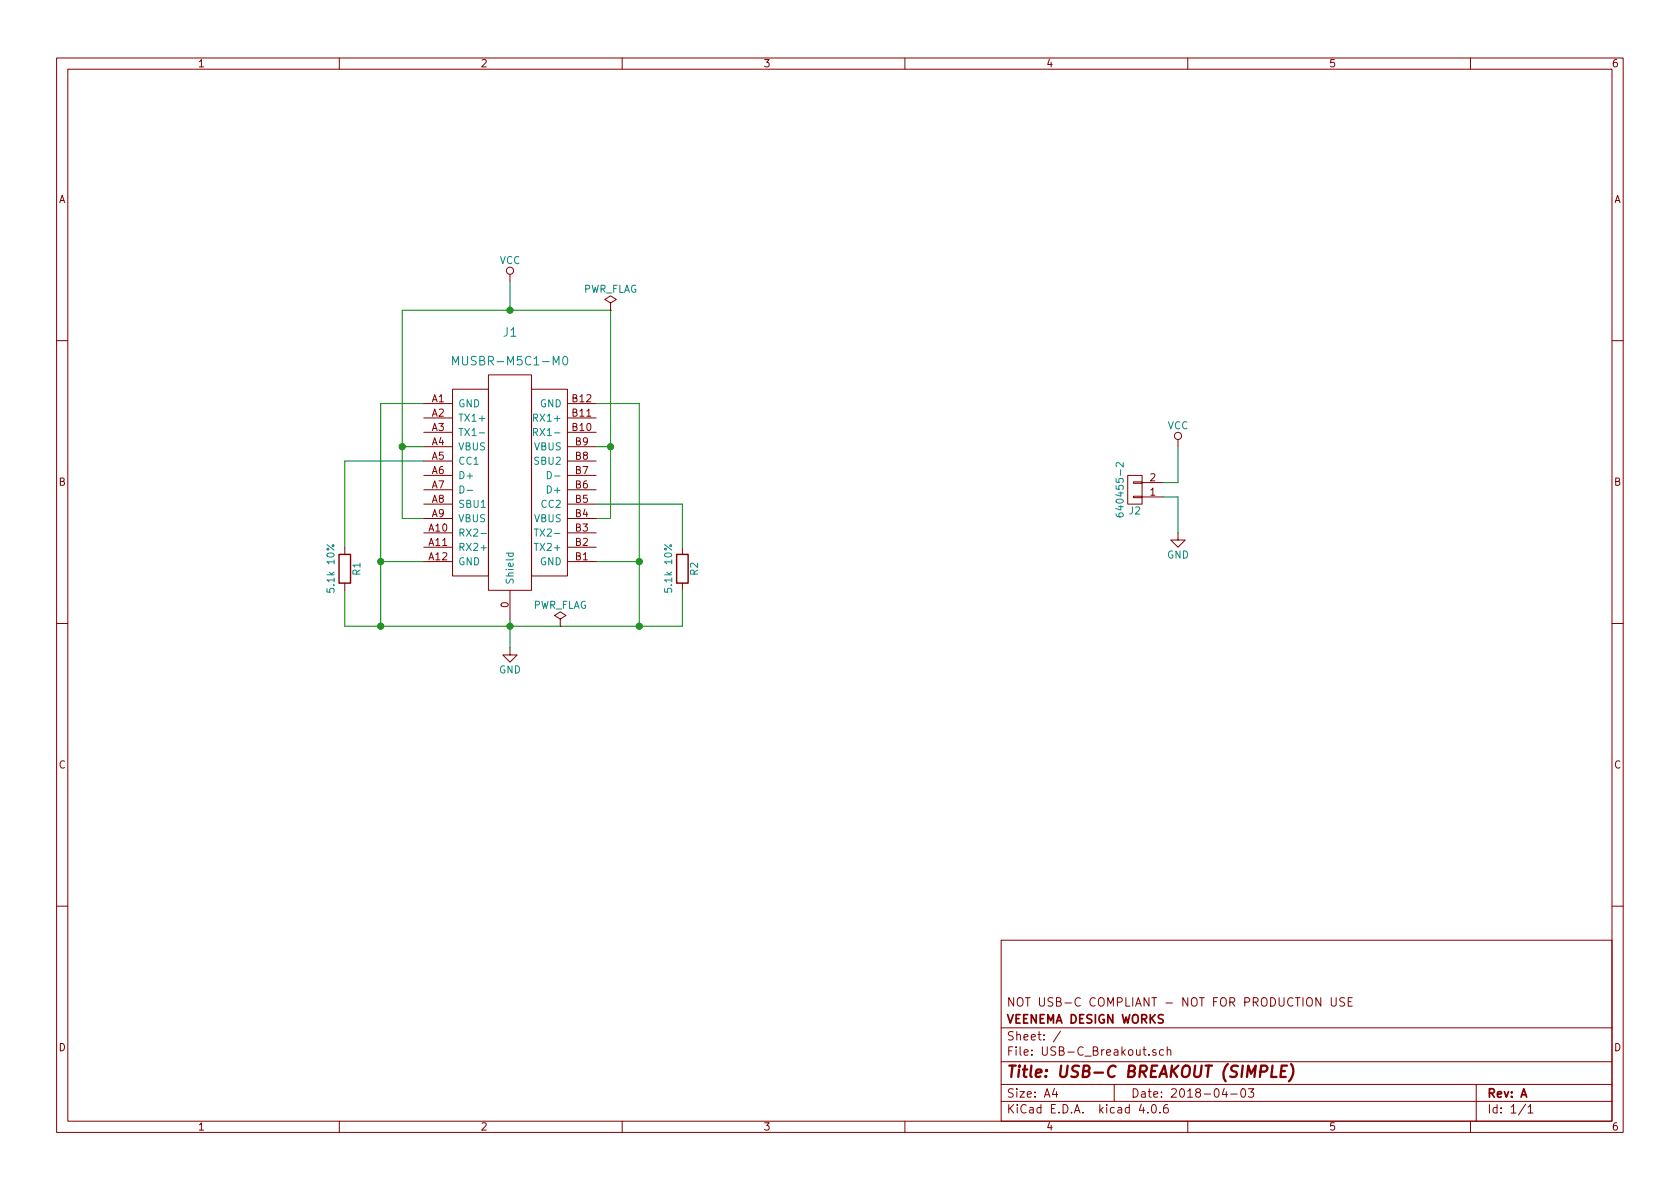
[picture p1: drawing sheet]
<svg xmlns="http://www.w3.org/2000/svg" width="297mm" height="210mm" viewBox="0 0 297 210" stroke-linecap="round" stroke-linejoin="round" font-family="sans-serif">
<g fill="none" stroke="#840000" stroke-width=".18">
<path d="M10 10.3h277v189.9h-277zM12 12.2h273v186.1h-273zM60 10.3v1.9M110 10.3v1.9M160 10.3v1.9M210 10.3v1.9M260 10.3v1.9M90.2 48.5v1.3M107.9 54.9h.1M107.9 53.6l1.1-.6-1.1-.7-1 .7 1 .6v1.3M10 60.2h2M74.9 71.4h5.1"/>
<path d="M74.9 73.9h5.1M74.9 76.4h5.1M74.9 79h5.1M80 68.8h6.4v33h-6.4zM86.4 66.3h7.6v38.1h-7.6zM94 68.8h.1M94 68.8h6.3v33h-6.3zM100.3 71.4h5.1M100.3 73.9h5.1M100.3 76.4h5.1M100.3 79h5.1M208.3 77.7v1.3"/>
<path d="M285 60.2h2M61 96.8v1.2M74.9 99.3h5.1M74.9 96.8h5.1M74.9 94.2h5.1M74.9 91.7h5.1M74.9 81.5h5.1M74.9 89.1h5.1M74.9 84.1h5.1M74.9 86.6h5.1M100.3 99.3h5.1M100.3 96.8h5.1"/>
<path d="M100.3 94.2h5.1M100.3 91.7h5.1M100.3 81.5h5.1M100.3 89.1h5.1M100.3 84.1h5.1M100.3 86.6h5.1M120.6 96.8v1.2M199.4 84.1h2.5v5h-2.5zM200.4 85.2h1.5v.3h-1.5zM200.4 87.8h1.5v.2h-1.5zM201.9 87.9h3.8M201.9 85.3h3.8"/>
<path d="M208.3 94.2v1.3h1.2l-1.2 1.3-1.3-1.3h1.3M10 110.3h2M61 103.1v1.3M90.2 114.5v1.3h1.2l-1.2 1.3-1.3-1.3h1.3M90.2 104.4v5.1M99.1 110.7h.1M99.1 109.5l1-.7-1-.6-1.1 .6 1.1 .7v1.2M120.6 103.1v1.3M285 110.3h2M10 160.2h2M177 166.3h108v32h-108zM233.5 176.4v1.5l-.8-1.5v1.5"/>
<path d="M235.4 176.4v1.2l.3 .3h.3l.2-.3v-1.2M237.7 176.5l-.5-.1-.3 .3 .1 .3 .7 .4v.4a.62 .62 0 0 1-.8 0M238.4 177.1h.5M239.1 176.4h-.7v1.5h.7M285 160.2h2M60 198.3v1.9M110 198.3v1.9M160 198.3v1.9M177 194.8h108M177 191.8h108M177 187.8h108M177 181.8h108"/>
<path d="M186.4 192.5l-.3 1h.9M186.8 193v1M187.5 182.3l-1.3 2M197 191.8v3M201.8 195.2l-.4 1.1h1M202.9 196.7v.1M203.1 186.5v.1M203.8 195.4l.1-.1a.81 .81 0 0 1 .6 .6 .81 .81 0 0 1-.3 .8l-.1 .1a.8 .8 0 0 1-.6-.6 .8 .8 0 0 1 .3-.8zM204.4 185.7a.37 .37 0 0 0-.6 .1l.1 .2 .5 .2v.1l-.2 .3-.4-.1M205.1 196.7v.1M205.7 185.7l-.4-.1-.3 .3 .1 .6 .2 .1 .4-.1M206.4 185.7l.2-.1 .4 .1v.9"/>
<path d="M206.4 185.1v1.5M206.4 195.3a.59 .59 0 0 0-.7 .7l.1 .7 .2 .1 .5-.1 .1-.5-.2-.2-.4-.1-.3 .3M210 198.3v1.9M216.5 192.5l-.4 1h.9M217.6 193.5h1.1M219.5 192.7l.2-.2a.81 .81 0 0 1 .6 .6 .81 .81 0 0 1-.3 .8l-.1 .1a.79 .79 0 0 1-.4-1.3zM220.7 192.5h1l-.5 .6 .4 .1v.7l-.2 .1-.7-.1M260 198.3v1.9M261 191.8v6.5M269.7 195.2l-1.2 2M270.2 195.8l.4-.5v1.5M270.2 196.8h.8"/>
<circle cx="90.2" cy="47.9" r=".63"/>
<circle cx="208.3" cy="77.1" r=".63"/>
</g>
<path d="M225 188.4l-.2 2h.9M226.5 189.4h.7M227.6 188.4h-1l-.2 2h.9M228.3 188.2a2.31 2.31 0 0 1-.4 3" fill="none" stroke="#840000" stroke-width=".41"/>
<g fill="none" stroke="#008484" stroke-width=".18">
<path d="M80 64.5v-1.5l.5 1.1 .6-1.1v1.5M84.7 76.5h1M94.3 76.4l.6-.1 .1-.4-.7-.1v1.2M94.3 73.9l.6-.1 .1-.5-.7-.1v1.3M94.6 76.4l.4 .6M99.6 63.2l.3-.2a.81 .81 0 0 1 .5 .8 .81 .81 0 0 1-.5 .7l-.3-.1-.1-.4zM57.8 96.3l1.3 1M58.8 96.4l.1-.1 .2 .2-.2 .2-.2-.2zM81.3 85.9a.64 .64 0 0 1 .8 .7 .64 .64 0 0 1-.8 .6zM82.6 86.7h1M85 94.3h1M89.5 97.8h1.3"/>
<path d="M90 97.8l-.1 .4 .2 .2 .6-.1v-.5M94.5 93.5h.7M94.8 93.5v1.3M96.8 83.4a.64 .64 0 0 1 .7 .6 .64 .64 0 0 1-.7 .7zM98 84.2h1M117.5 96.3l1.3 1M118.5 96.4l.1-.1 .2 .2-.2 .2-.2-.2zM197.3 90.8a.47 .47 0 0 0 .6 .6l.6-.1 .1-.4-.1-.2h-.5l-.1 .1-.1 .4 .2 .2M198.6 81.8v.8l-.9-.8-.3 .1-.1 .1 .1 .5"/>
</g>
<path d="M59.9 98h2.1v5.1h-2.1zM119.6 98h2.1v5.1h-2.1z" fill="none" stroke="#840000" stroke-width=".25"/>
<g fill="none" stroke="#008400" stroke-width=".18">
<path d="M90.2 49.8v5.1M71.1 79h3.8M74.9 71.4h-7.6v39.3M105.4 71.4h7.6v39.3M105.4 79h2.5M208.3 79v6.3h-2.6M67.3 99.3h7.6M74.9 91.7h-3.8v-36.8h36.8v36.8h-2.5M74.9 81.5h-13.9v15.3M105.4 99.3h7.6M105.4 89.1h15.2v7.7M205.7 87.9h2.6v6.3"/>
<path d="M61 104.4v6.3h59.6v-6.3M90.2 109.5v5"/>
</g>
<g fill="#008400" stroke="#008400" stroke-width=".25">
<circle cx="90.2" cy="110.7" r=".51"/>
<circle cx="113" cy="99.3" r=".51"/>
<circle cx="67.3" cy="99.3" r=".51"/>
<circle cx="90.2" cy="54.9" r=".51"/>
<circle cx="108" cy="79" r=".51"/>
<circle cx="71.1" cy="79" r=".51"/>
<circle cx="113" cy="110.7" r=".51"/>
<circle cx="67.3" cy="110.7" r=".51"/>
</g>
<text font-size="2.8" fill="#840000" x="178" y="190.5">Title: USB-C BREAKOUT (SIMPLE)</text>
<g font-size="2.1" fill="#008484">
<text x="89" y="59.5">J1</text>
<text x="81.3" y="64.6">MUSBR-M5C1-M0</text>
</g>
<g font-size="2.1" fill="#840000">
<text x="178" y="178">NOT USB-C COMPLIANT - NOT FOR PRODUCTION USE</text>
<text x="178" y="184">Sheet: /</text>
<text x="178" y="181">VEENEMA DESIGN WORKS</text>
<text x="178" y="186.7">File: USB-C_Breakout.sch</text>
<text x="178" y="196.9">KiCad E.D.A. kicad 4.0.6</text>
<text x="178" y="194.1">Size: A4</text>
<text x="200" y="194.1">Date: 2018-04-03</text>
<text x="263" y="194.1">Rev: A</text>
<text x="263" y="196.9">Id: 1/1</text>
</g>
<g font-size="1.8" fill="#840000">
<text x="35" y="11.9">1</text>
<text x="85" y="11.9">2</text>
<text x="135" y="11.9">3</text>
<text x="185" y="11.9">4</text>
<text x="235" y="11.9">5</text>
<text x="285" y="11.9">6</text>
<text x="10.4" y="35.9">A</text>
<text x="285.4" y="35.9">A</text>
<text x="76.4" y="71.1">A1</text>
<text x="101.2" y="71.1">B12</text>
<text x="76.4" y="73.7">A2</text>
<text x="76.4" y="76.2">A3</text>
<text x="101.2" y="76.2">B10</text>
<text x="101.2" y="73.7">B11</text>
<text x="76.4" y="78.7">A4</text>
<text x="76.4" y="81.3">A5</text>
<text x="76.4" y="83.8">A6</text>
<text x="101.8" y="83.8">B7</text>
<text x="101.8" y="81.3">B8</text>
<text x="101.8" y="78.7">B9</text>
<text x="10.4" y="85.9">B</text>
<text x="76.4" y="86.4">A7</text>
<text x="76.4" y="88.9">A8</text>
<text x="101.8" y="88.9">B5</text>
<text x="101.8" y="86.4">B6</text>
<text x="203.4" y="87.6">1</text>
<text x="203.4" y="85.1">2</text>
<text x="285.4" y="85.9">B</text>
<text x="75.8" y="94">A10</text>
<text x="76.4" y="91.4">A9</text>
<text x="101.8" y="94">B3</text>
<text x="101.8" y="91.4">B4</text>
<text x="75.8" y="96.5">A11</text>
<text x="75.8" y="99.1">A12</text>
<text x="101.8" y="99.1">B1</text>
<text x="101.8" y="96.5">B2</text>
<text x="89.9" y="107.4" transform="rotate(-90 89.9 107.4)">0</text>
<text x="10.4" y="135.9">C</text>
<text x="285.4" y="135.9">C</text>
<text x="10.4" y="185.9">D</text>
<text x="285.4" y="185.9">D</text>
<text x="35" y="199.9">1</text>
<text x="85" y="199.9">2</text>
<text x="135" y="199.9">3</text>
<text x="185" y="199.9">4</text>
<text x="235" y="199.9">5</text>
<text x="285" y="199.9">6</text>
</g>
<g font-size="1.8" fill="#008484">
<text x="88.3" y="46.7">VCC</text>
<text x="103" y="51.8">PWR_FLAG</text>
<text x="81" y="72">GND</text>
<text x="81" y="74.5">TX1+</text>
<text x="81" y="77.1">TX1-</text>
<text x="94.8" y="74.5">RX1+</text>
<text x="95.3" y="77.1">RX1-</text>
<text x="95.4" y="72">GND</text>
<text x="206.4" y="75.9">VCC</text>
<text x="81" y="79.6">VBUS</text>
<text x="81" y="82.2">CC1</text>
<text x="94.4" y="79.6">VBUS</text>
<text x="94.6" y="82.2">SBU2</text>
<text x="81" y="84.7">D+</text>
<text x="81" y="89.8">SBU1</text>
<text x="95.8" y="89.8">CC2</text>
<text x="97" y="87.2">D+</text>
<text x="81" y="92.3">VBUS</text>
<text x="81" y="94.9">RX2-</text>
<text x="94.4" y="92.3">VBUS</text>
<text x="95.5" y="94.9">TX2-</text>
<text x="198.7" y="90.3" transform="rotate(-90 198.7 90.3)">640455-2</text>
<text x="199.7" y="91">J2</text>
<text x="63.7" y="101.7" transform="rotate(-90 63.7 101.7)">R1</text>
<text x="81" y="97.4">RX2+</text>
<text x="81" y="99.9">GND</text>
<text x="95" y="97.4">TX2+</text>
<text x="95.4" y="99.9">GND</text>
<text x="123.4" y="101.7" transform="rotate(-90 123.4 101.7)">R2</text>
<text x="206.3" y="98.7">GND</text>
<text x="59.1" y="104.3" transform="rotate(-90 59.1 104.3)">5.1k 10%</text>
<text x="90.8" y="103.4" transform="rotate(-90 90.8 103.4)">Shield</text>
<text x="94.1" y="107.6">PWR_FLAG</text>
<text x="118.8" y="104.3" transform="rotate(-90 118.8 104.3)">5.1k 10%</text>
<text x="88.2" y="119.1">GND</text>
</g>
</svg>
